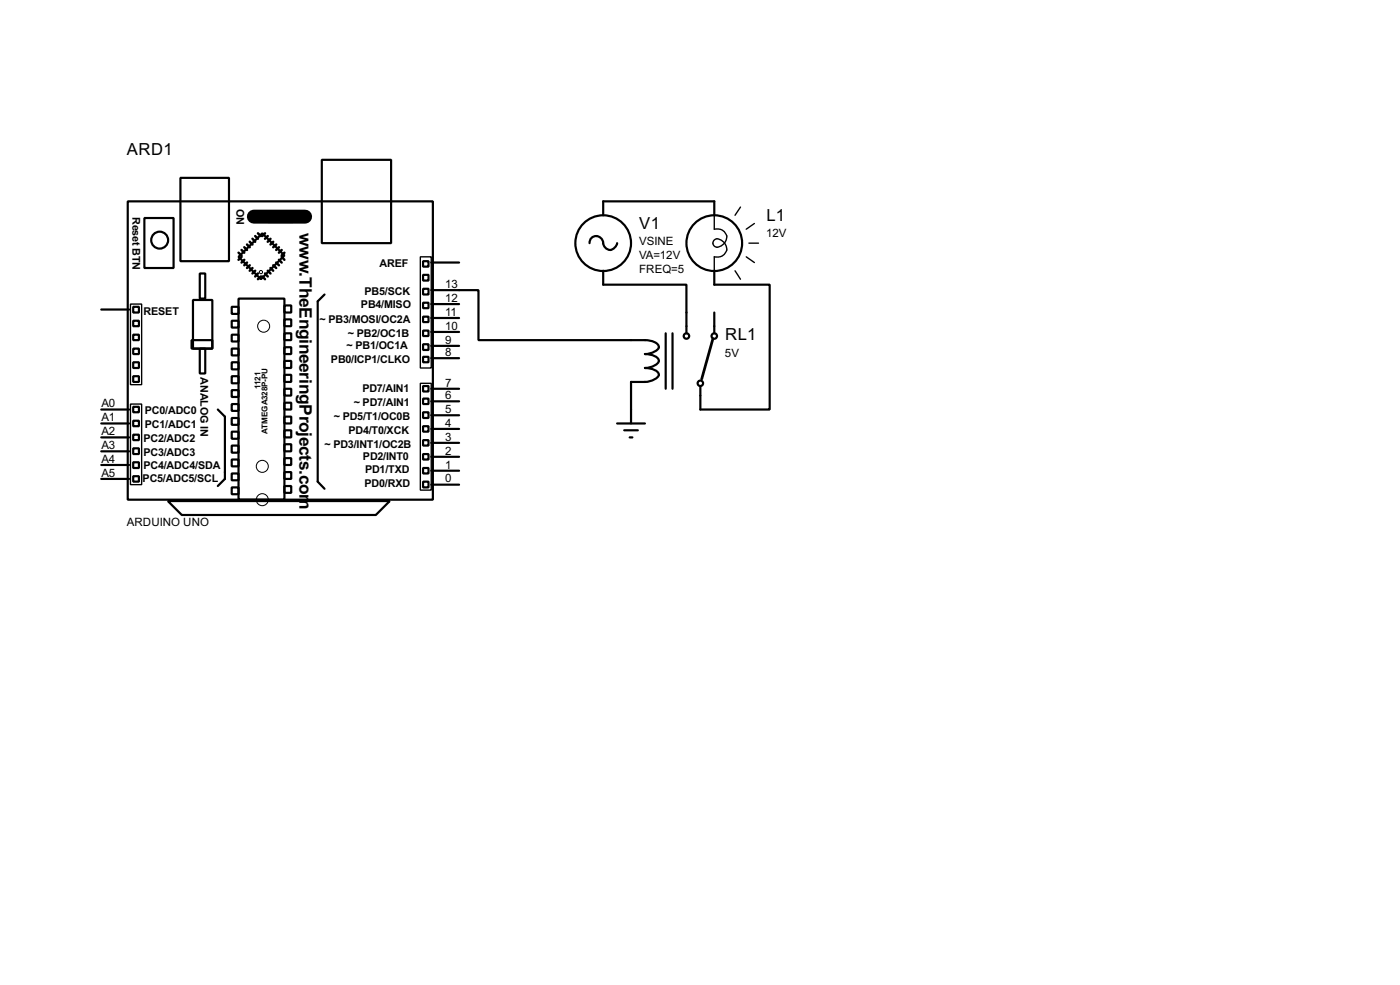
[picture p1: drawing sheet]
<svg xmlns="http://www.w3.org/2000/svg" width="256mm" height="180mm" viewBox="0 0 256 180" stroke-linecap="round" stroke-linejoin="round" font-family="sans-serif">
<g fill="none" stroke="#000" stroke-width=".4">
<path d="M23.4 36.9h55.9v54.6h-55.9zM26.5 39.9h5.3v9.2h-5.3zM33.1 32.6h8.9v15.2h-8.9zM49.1 38.7h4.5v2h-4.5zM59 29.3h12.7v15.2h-12.7zM110.5 39.4v-2.5h20.4v2.5M18.6 56.7h5.1M24.4 58.7h1.1v1h-1.1zM24.4 56.2h1.1v1h-1.1zM35.4 54.9h3.5v8.9h-3.5zM36.6 50.1h1v4.6h-1zM42.5 56.2h1.2v1.3h-1.2z"/>
<path d="M42.5 58.7h1.2v1.3h-1.2zM43.7 54.7h8.4v36.8h-8.4zM43.7 47l4.4-4.3 4 4.1-4.3 4.3zM52.1 55.9h1.3v1.3h-1.3zM52.1 58.5h1.3v1.2h-1.3zM59.5 53.9l-1.3 1.3v33l1.3 1.3M77.5 47.8h1v1h-1zM77.5 52.9h1v1h-1zM77.5 55.4h1v1h-1zM77.5 58h1v1h-1zM77.5 50.3h1v1.1h-1zM79 53.1h8.7v9.2h27.9a8.5 8.5 0 0 1 4.3 .3 .91 .91 0 0 1 .7 1.2 3.3 3.3 0 0 1-2.4 1 3.3 3.3 0 0 1 2.4 .9 .9 .9 0 0 1-.7 1.2l-1.1 .4-.6 .1a3.3 3.3 0 0 1 2.4 .8 .89 .89 0 0 1-.7 1.2 6.8 6.8 0 0 1-4.3 .5v7.6"/>
<path d="M79 58.2h5.1M79 55.7h5.1M79 48.1h5.1M108 44.5a1.25 1.25 0 0 1 1.3-1.3 1.25 1.25 0 0 1 1.2 1.3 1.28 1.28 0 0 0 1.3 1.3 1.28 1.28 0 0 0 1.3-1.3M110.5 49.6v2.5h15.3v8.9M130.9 49.6v2.5h10.1v22.9h-12.7v-4.3M130.9 57.2v3.8M18.6 77.5h5.1M18.6 75h5.1M24.4 63.8h1.1v1h-1.1zM24.4 68.9h1.1v1h-1.1zM24.4 66.3h1.1v1.1h-1.1z"/>
<path d="M24.4 61.3h1.1v1h-1.1zM24.4 74.5h1.1v1h-1.1zM24.4 77h1.1v1h-1.1zM24.4 79.6h1.1v1h-1.1zM35.1 62.3h3.8v1.5h-3.8zM36.6 63.8h1v4.6h-1zM39.9 75l1.3 1.3v11.4l-1.3 1.3M42.5 61.3h1.2v1.2h-1.2zM42.5 63.8h1.2v1.3h-1.2zM42.5 66.3h1.2v1.3h-1.2zM42.5 68.9h1.2v1.3h-1.2zM42.5 71.4h1.2v1.3h-1.2z"/>
<path d="M42.5 74h1.2v1.2h-1.2zM42.5 76.5h1.2v1.3h-1.2zM42.5 79h1.2v1.3h-1.2zM52.1 61h1.3v1.3h-1.3zM52.1 63.6h1.3v1.2h-1.3zM52.1 66.1h1.3v1.3h-1.3zM52.1 68.6h1.3v1.3h-1.3zM52.1 71.2h1.3v1.2h-1.3zM52.1 73.7h1.3v1.3h-1.3zM52.1 76.3h1.3v1.2h-1.3zM52.1 78.8h1.3v1.3h-1.3zM77.5 60.5h1v1h-1z"/>
<path d="M77.5 63h1v1.1h-1zM77.5 65.3h1v1h-1zM77.5 70.7h1v1h-1zM77.5 73h1v1h-1zM77.5 75.5h1v1h-1zM77.5 78h1v1h-1zM79 78.5h5.1M79 76h5.1M79 73.5h5.1M79 71.2h5.1M79 65.6h5.1M79 63.3h5.1"/>
<path d="M79 60.8h5.1M113.1 77.5h5.1M114.4 78.8h2.5M122 61v10.2M123.2 61v10.2M18.6 87.7h5.1M18.6 85.1h5.1M18.6 82.6h5.1M18.6 80.1h5.1M24.4 82.1h1.1v1h-1.1zM24.4 84.6h1.1v1.1h-1.1zM24.4 87.2h1.1v1h-1.1z"/>
<path d="M30.8 91.7h40.6l-2.5 2.6h-35.6zM42.5 81.6h1.2v1.3h-1.2zM42.5 84.1h1.2v1.3h-1.2zM42.5 86.7h1.2v1.2h-1.2zM42.5 89.2h1.2v1.3h-1.2zM52.1 81.3h1.3v1.3h-1.3zM52.1 83.9h1.3v1.2h-1.3zM52.1 86.4h1.3v1.3h-1.3zM52.1 89h1.3v1.2h-1.3zM77.5 80.6h1v1h-1zM77.5 83.1h1v1h-1zM77.5 85.7h1v1h-1z"/>
<path d="M77.5 88.2h1v1h-1zM79 88.7h5.1M79 86.2h5.1M79 83.6h5.1M79 81.1h5.1M115.4 80.1h.5"/>
<circle cx="29.2" cy="44" r="1.55"/>
<circle cx="110.5" cy="44.5" r="5.1"/>
<circle cx="130.8" cy="44.5" r="5.1"/>
<circle cx="125.7" cy="61.5" r=".5"/>
<circle cx="128.3" cy="70.2" r=".5"/>
<circle cx="130.8" cy="61.5" r=".5"/>
</g>
<path d="M46.5 39.7h9.4" fill="none" stroke="#000" stroke-width="2.6"/>
<g fill="none" stroke="#000" stroke-width=".45">
<path d="M43.7 46.3l.6 .5M44.3 45.8l.5 .5M44.3 47l-.6 .6M44.8 45.3l.5 .5M44.8 47.6l-.5 .5M45.3 44.8l.5 .5M45.3 48.1l-.5 .5M45.8 44.3l.5 .5M45.8 48.6l-.5 .5M46.3 43.7l.5 .6M46.3 49.1l-.5 .5M46.8 43.2l.5 .5"/>
<path d="M46.8 49.6l-.5 .5M47.3 42.7l.5 .5M47.3 50.1l-.5 .5M47.8 50.6l-.5 .5M48.1 50.6l.5 .5M48.6 50.1l.5 .5M48.6 42.7l-.5 .5M49.1 49.6l.5 .5M49.1 43.2l-.5 .5M49.6 49.1l.5 .5M49.6 43.7l-.5 .6M50.1 48.6l.5 .5"/>
<path d="M50.1 44.3l-.5 .5M50.6 48.1l.5 .5M50.6 44.8l-.5 .5M51.1 47.6l.5 .5M51.1 45.3l-.5 .5M51.6 47l.5 .6M51.6 45.8l-.5 .5M52.1 46.3l-.5 .5"/>
</g>
<g fill="none" stroke="#000" stroke-width=".18">
<circle cx="47.8" cy="49.8" r=".3"/>
<circle cx="48.3" cy="59.7" r="1.1"/>
<circle cx="48" cy="85.4" r="1.1"/>
<circle cx="48" cy="91.5" r="1.1"/>
</g>
<path d="M130.9 39.4v2.6a1.66 1.66 0 0 1 2.2 1.9 1.85 1.85 0 0 1-2 1.3 .81 .81 0 0 1-.3-1.2 .81 .81 0 0 1 1.2-.1 1.65 1.65 0 0 1 .5 2.9l-1 .2h-.6v2.6M135.7 37.9l-1 1.5M23.9 55.7h2.1v14.7h-2.1zM77 47h2v20.4h-2zM134.7 49.6l1 1.5M136.7 47l1.5 1.1M137.2 44.5h1.8M138.2 40.9l-1.5 1.1M23.9 74h2.1v14.7h-2.1zM77 70.2h2v19.5h-2z" fill="none" stroke="#000" stroke-width=".25"/>
<path d="M130.6 62l-2 7.4" fill="none" stroke="#000" stroke-width=".5"/>
<g font-size="3.6">
<text x="54.9" y="42.6" transform="rotate(90 54.9 42.6)">w</text>
<text x="54.9" y="49.8" transform="rotate(90 54.9 49.8)">.TheEngineeringProjects.com</text>
</g>
<g font-size="3.4">
<text x="23.3" y="28.5">ARD1</text>
<text x="117.1" y="42">V1</text>
<text x="140.4" y="40.5">L1</text>
<text x="132.9" y="62.3">RL1</text>
</g>
<g font-size="2.4">
<text x="117.1" y="44.9">VSINE</text>
<text x="117.1" y="47.4">VA=12V</text>
<text x="140.4" y="43.4">12V</text>
<text x="81.6" y="52.7">13</text>
<text x="117.1" y="50">FREQ=5</text>
<text x="81.6" y="57.8">11</text>
<text x="81.6" y="55.3">12</text>
<text x="81.6" y="65.2">8</text>
<text x="81.6" y="62.9">9</text>
<text x="81.6" y="60.3">10</text>
<text x="132.8" y="65.3">5V</text>
<text x="81.6" y="70.8">7</text>
<text x="18.6" y="77.1">A1</text>
<text x="18.6" y="74.6">A0</text>
<text x="81.6" y="75.6">5</text>
<text x="81.6" y="73">6</text>
<text x="18.6" y="82.2">A3</text>
<text x="18.6" y="79.7">A2</text>
<text x="81.6" y="83.2">2</text>
<text x="81.6" y="80.7">3</text>
<text x="81.6" y="78.1">4</text>
<text x="18.6" y="87.3">A5</text>
<text x="18.6" y="84.7">A4</text>
<text x="81.6" y="88.3">0</text>
<text x="81.6" y="85.7">1</text>
<text x="23.2" y="96.4">ARDUINO UNO</text>
</g>
<g font-size="2.2">
<text x="24.3" y="39.7" transform="rotate(90 24.3 39.7)">Reset BTN</text>
<text x="43.3" y="38.2" transform="rotate(90 43.3 38.2)">ON</text>
<text x="66.8" y="54">PB5/SCK</text>
<text x="69.5" y="49">AREF</text>
<text x="26.3" y="57.6">RESET</text>
<text x="58.6" y="59.1">~ PB3/MOSI/OC2A</text>
<text x="66.1" y="56.3">PB4/MISO</text>
<text x="63.5" y="64">~ PB1/OC1A</text>
<text x="63.8" y="61.7">~ PB2/OC1B</text>
<text x="36.7" y="69.1" transform="rotate(90 36.7 69.1)">ANALOG IN</text>
<text x="60.6" y="66.5">PB0/ICP1/CLKO</text>
<text x="66.4" y="71.8">PD7/AIN1</text>
<text x="26.5" y="75.8">PC0/ADC0</text>
<text x="61.2" y="76.9">~ PD5/T1/OC0B</text>
<text x="64.8" y="74.4">~ PD7/AIN1</text>
<text x="26.3" y="83.5">PC3/ADC3</text>
<text x="26.3" y="81">PC2/ADC2</text>
<text x="26.5" y="78.4">PC1/ADC1</text>
<text x="59.5" y="82">~ PD3/INT1/OC2B</text>
<text x="63.8" y="79.4">PD4/T0/XCK</text>
<text x="26.1" y="88.3">PC5/ADC5/SCL</text>
<text x="26.3" y="85.7">PC4/ADC4/SDA</text>
<text x="66.5" y="84.3">PD2/INT0</text>
<text x="66.8" y="89.1">PD0/RXD</text>
<text x="66.9" y="86.6">PD1/TXD</text>
</g>
<g font-size="1.7">
<text x="47.7" y="71.2" transform="rotate(-90 47.7 71.2)">1121</text>
<text x="49" y="79.5" transform="rotate(-90 49 79.5)">ATMEGA328P-PU</text>
</g>
</svg>
